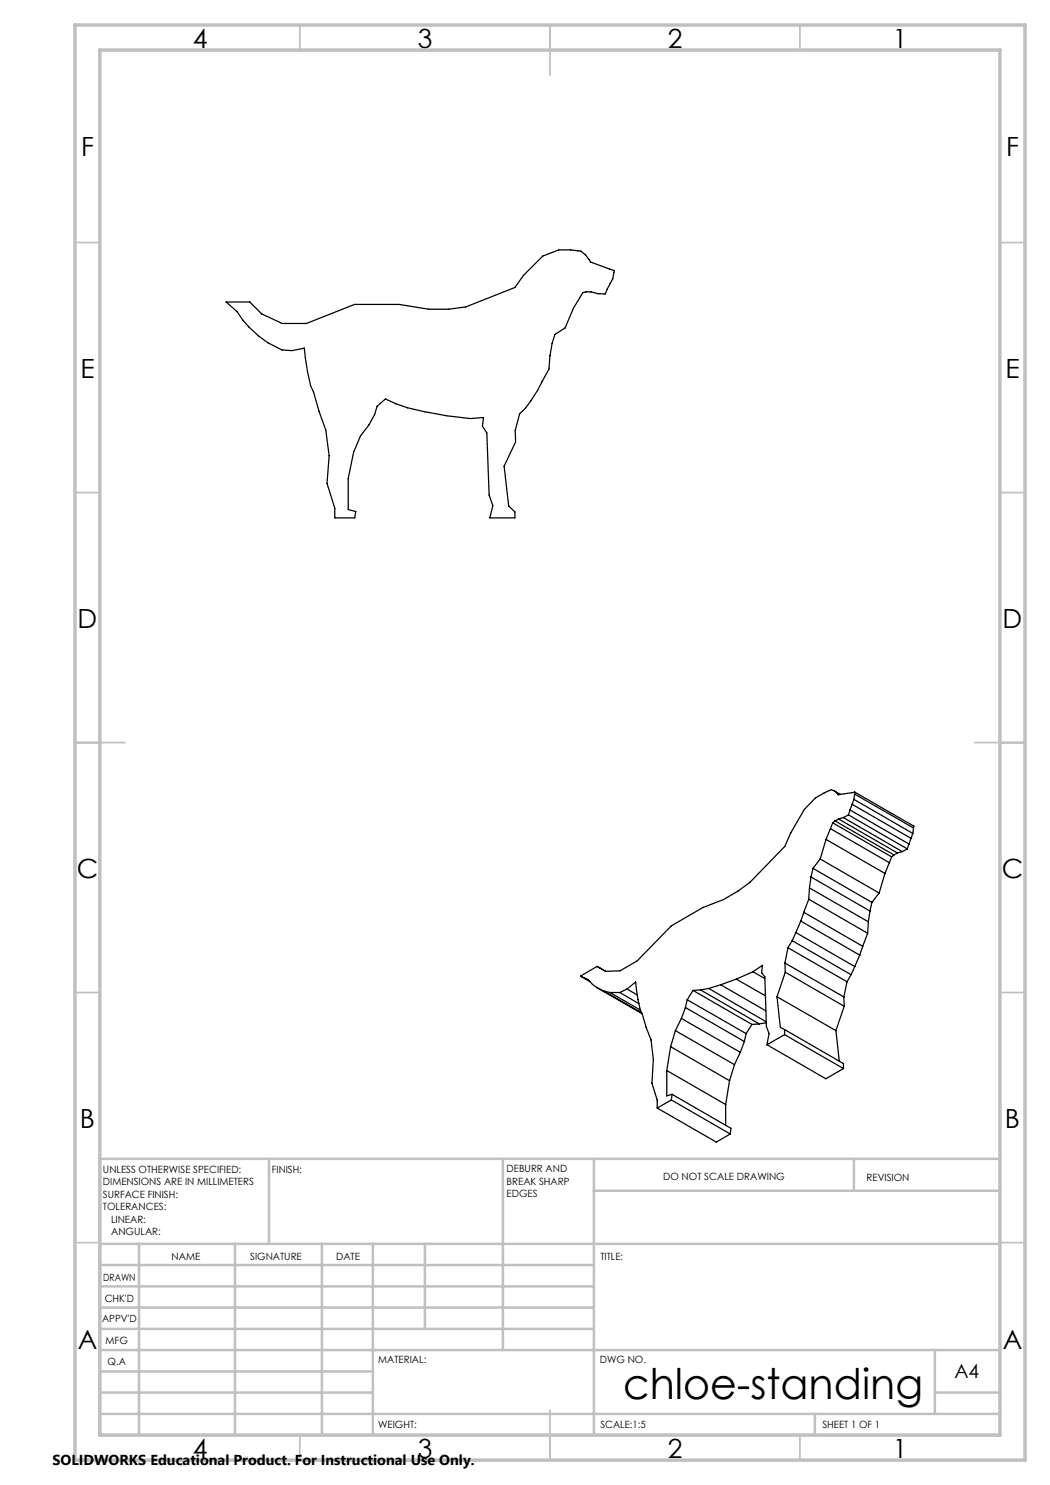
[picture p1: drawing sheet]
<svg xmlns="http://www.w3.org/2000/svg" width="210mm" height="297mm" viewBox="0 0 210 297" stroke-linecap="round" stroke-linejoin="round" font-family="sans-serif">
<g fill="none" stroke="#000" stroke-width=".25">
<path d="M45.2 60.4h4.8l2.4 2.4 4 1.9h4.9l9.6-3.8h8.9l5.9 .9h4.1l3.4-.4 9.8-3.9 1.7-2.4 3.8-3.9 3.2-1.2h2.5l2 .2 .9 .8 1 1.4 4.7 1.7-.2 1.7-1.6 3-1.4-.1-1.4-.3-1.6 .1-1.9 3.1-1.7 4-2 1.3-.6 1.8-.4 2.5-.2 2.6-1.4 2.5a21.7 21.7 0 0 1-4.5 6.5l-.9 3.3 .1 2.3-2.3 4.8 .9 8 1.3 1.2v1.2h-5l.6-2.5-.8-2.1-.4-12.4-.9-1.4 .2-1.7-2.6 .2a62.3 62.3 0 0 1-14.9-3l-2.1-.9-1.7 1.4-.5 1.7-1.1 2.1-1.7 2.2-1.4 3.2-1.1 5.3v6.2l1.6 .4-.3 1.3h-3.9v-2l-1.6-4.9 .4-5.5-.6-5.2-1.4-3.8-1.1-3.7-.6-1.4-.6-2.8-.6-4.7-2.5 .5-2-.1a19.6 19.6 0 0 1-9-7.7zM166.9 158.2l-.6-.3a12.5 12.5 0 0 0-5.4 4l-2.7 4.7-1.2 2.7-7 7.2-2.4 1.7-2.9 1.7-4.1 1.6-6.3 3.7-6.9 7-3.4 2-2.9 .1-1.7-1-3.3 1.9M166.9 158.2l.6 .5M166.9 158.2l1.2 .7M167.5 158.7l.4 .2M170.8 159.9l-.4 1M170.8 159.9l11.8 6.8M170.9 158.8l-.1 1.1M170.9 158.8l11.8 6.8M171 158.4l-3.4 .6-.1-.3M171 158.4l-.1 .4M171 158.4l11.8 6.8-.1 .4"/>
<path d="M161.7 179.8l-.9 2.7M161.7 179.8l11.8 6.9M161.9 177.6l-.2 2.2M161.9 177.6l11.8 6.8M162.2 175.4l-.3 2.2M162.2 175.4l11.8 6.8M162.6 173.7l-.4 1.7M162.6 173.7l11.8 6.8M164 171.8l-1.4 1.9M164 171.8l11.8 6.8M165.2 167.9l-1.2 3.9M165.2 167.9l11.8 6.8"/>
<path d="M166.1 165.7l-.9 2.2M166.1 165.7l11.8 6.8M166.5 164.6l-.4 1.1M166.5 164.6l11.8 6.8M167 164.2l-.5 .4M167 164.2l11.8 6.8M167.7 163.8l-.7 .4M167.7 163.8l11.8 6.8M168.7 163.5l-1 .3M168.7 163.5l11.7 6.8M169.7 163l-1 .5M169.7 163l11.8 6.8"/>
<path d="M170 162l-.3 1M170 162l11.8 6.8M170.4 160.9l-.4 1.1M170.4 160.9l11.8 6.8M175.8 178.6l-1.4 1.9M177 174.7l-1.2 3.9M177.9 172.5l-.9 2.2M178.3 171.4l-.4 1.1M178.8 171l-.5 .4M179.5 170.6l-.7 .4M180.4 170.3l-.9 .3M181.5 169.8l-1.1 .5"/>
<path d="M181.8 168.8l-.3 1M182.2 167.7l-.4 1.1M182.6 166.7l-.4 1M182.7 165.6l-.1 1.1M116.1 195.2l1.6 .7 .8 1 .8 .6M116.1 195.2l1.9 1.1M119.3 197.5l1.3 .7M119.3 197.5l9.1 5.2M120.6 198.2l1.4 .3M120.6 198.2l7.7 4.4M122 198.5h2M122 198.5l6.1 3.5"/>
<path d="M124 198.5l3.8 2.2M125.4 197.8l1.7-1.4 .5 3.5 .5 2.1M125.4 197.8l-1.4 .7M125.4 197.8l2.1 1.2M137.4 200l-.3 1.5M137.4 200l11.8 6.7M138.6 198.1l-1.2 1.9M138.6 198.1l11.8 6.8M140.1 198l-1.5 .1M140.1 198l11.8 6.8M141.7 197.7l-1.6 .3M141.7 197.7l11.5 6.7"/>
<path d="M144.1 197l-2.4 .7M144.1 197l9.1 5.2M147.2 195.8l-3.1 1.2M147.2 195.8l5.9 3.4M150.6 194.3l1.9-1.2-.2 1.5 .7 .7 .3 10 .5 1.4-.4 2.2M150.6 194.3l-3.4 1.5M150.6 194.3l2.4 1.4M155.4 199.4l.7 6.1 .8 .4M155.4 199.4l11.8 6.7M157 192.6l.1 1.8M157 192.6l11.8 6.8M157.1 194.4l-1.7 5"/>
<path d="M157.1 194.4l11.7 6.9M157.6 189.5l-.6 3.1M157.6 189.5l11.8 6.9M158.4 188.1l-.8 1.4M158.4 188.1l11.8 6.8M159.2 186.5l-.8 1.6M159.2 186.5l11.8 6.8M160.2 184.2l-1 2.3M160.2 184.2l11.7 6.8M160.8 182.5l-.6 1.7M160.8 182.5l11.7 6.8M168.8 199.4v1.9"/>
<path d="M169.4 196.4l-.6 3M170.2 194.9l-.8 1.5M171 193.3l-.8 1.6M171.9 191l-.9 2.3M172.5 189.3l-.6 1.7M173.5 186.7l-1 2.6M173.7 184.4l-.2 2.3M174 182.2l-.3 2.2M174.4 180.5l-.4 1.7M128.1 202l2.1 6 .5 3.9-.3 4.7 1 3.4v1.6M133.3 214.1v5.1l1.1-.3M133.3 214.1l11.8 6.8"/>
<path d="M134.1 209.3l-.8 4.8M134.1 209.3l11.8 6.8M134.3 220l-2.9 1.6M134.3 220l11.7 6.8M134.4 218.9l-.1 1.1M134.4 218.9l11.8 6.8-.2 1.1M135.1 206.1l-1 3.2M135.1 206.1l11.8 6.8M136.3 203.7l-1.2 2.4M136.3 203.7l11.8 6.8M137.1 201.5l-.8 2.2M137.1 201.5l11.8 6.8"/>
<path d="M145.9 216.1l-.8 4.8M146.9 212.9l-1 3.2M148.1 210.5l-1.2 2.4M148.9 208.3l-.8 2.2M149.2 206.7l-.3 1.6M150.4 204.9l-1.2 1.8M151.9 204.8l-1.5 .1M153.3 204.5l-1.4 .3M153.4 208.9l11.8 6.9 3.5-2.1M156.9 205.9v1M156.9 206.9l-3.5 2M156.9 206.9l11.8 6.8"/>
<path d="M156.9 205.9l11.8 6.8v1M167.2 206.1l.7 6.1M168.8 201.3l-1.6 4.8M131.4 221.6l11.9 6.8 2.7-1.6M145.1 220.9v4.1"/>
</g>
<g fill="none" stroke="#c0c0c0" stroke-width=".35">
<path d="M60 5v5M110 5v10M160 5v5M15 48.5h5M200 48.5h5M15 98.5h5M200 98.5h5M15 148.5h10M195 148.5h10M15 198.5h5M200 198.5h5M15 248.5h5"/>
<path d="M200 248.5h5M60 287v5M110 282v10M160 287v5"/>
</g>
<g fill="none" stroke="#c0c0c0" stroke-width=".5">
<path d="M53.8 231.8v17M100.6 231.8v38.2M118.8 231.8v55.2M118.8 238.2h81.2M170.8 231.8v6.4M200 231.8h-180v55.2M20 248.8h180M20 257.3h98.8M20 253h98.8M27.8 248.8v38.2M47 248.8v38.2M64.4 248.8v38.2"/>
<path d="M74.6 248.8v38.2M85 248.8v17M20 265.8h98.8M20 261.5h98.8M20 278.5h54.6M20 274.3h54.6M20 270h180M187 278.5h13M187 270v12.8M20 282.8h180M163 282.8v4.2"/>
</g>
<path d="M15 5h190v287h-190zM20 10h180v277h-180z" fill="none" stroke="#c0c0c0" stroke-width=".7"/>
<text font-size="8.5" x="124.6" y="279.7">chloe-standing</text>
<g font-size="5.3">
<text x="38.5" y="9.5">4</text>
<text x="83.5" y="9.5">3</text>
<text x="133.5" y="9.5">2</text>
<text x="178.5" y="9.5">1</text>
<text x="16.2" y="31.3">F</text>
<text x="201.2" y="31.3">F</text>
<text x="16.1" y="75.5">E</text>
<text x="201.1" y="75.5">E</text>
<text x="15.5" y="125.5">D</text>
<text x="200.5" y="125.5">D</text>
<text x="15.4" y="175.5">C</text>
<text x="200.4" y="175.5">C</text>
<text x="16" y="225.5">B</text>
<text x="201" y="225.5">B</text>
<text x="15.5" y="269.8">A</text>
<text x="200.5" y="269.8">A</text>
<text x="38.5" y="291.5">4</text>
<text x="83.5" y="291.5">3</text>
<text x="133.5" y="291.5">2</text>
<text x="178.5" y="291.5">1</text>
</g>
<text font-size="3.9" x="190.9" y="275.5">A4</text>
<text font-size="2.9" x="10.5" y="292.9">SOLIDWORKS Educational Product. For Instructional Use Only.</text>
<g font-size="2">
<text x="20.6" y="234.6">UNLESS OTHERWISE SPECIFIED:</text>
<text x="20.6" y="237.1">DIMENSIONS ARE IN MILLIMETERS</text>
<text x="20.6" y="239.6">SURFACE FINISH:</text>
<text x="54.4" y="234.6">FINISH:</text>
<text x="101.3" y="234.5">DEBURR AND</text>
<text x="101.3" y="237">BREAK SHARP</text>
<text x="101.3" y="239.5">EDGES</text>
<text x="132.6" y="236">DO NOT SCALE DRAWING</text>
<text x="173.3" y="236.2">REVISION</text>
<text x="20.6" y="242.1">TOLERANCES:</text>
<text x="22.2" y="244.6">LINEAR:</text>
<text x="22.2" y="247.1">ANGULAR:</text>
<text x="34.3" y="252">NAME</text>
<text x="50" y="251.9">SIGNATURE</text>
<text x="67.2" y="251.9">DATE</text>
<text x="120.1" y="251.9">TITLE:</text>
<text x="20.6" y="256.1">DRAWN</text>
<text x="20.9" y="260.3">CHK'D</text>
<text x="20.4" y="264.4">APPV'D</text>
<text x="21.1" y="268.8">MFG</text>
<text x="21.5" y="273">Q.A</text>
<text x="75.6" y="272.5">MATERIAL:</text>
<text x="120" y="272.5">DWG NO.</text>
<text x="75.6" y="285.5">WEIGHT:</text>
<text x="120.1" y="285.6">SCALE:1:5</text>
<text x="164.5" y="285.6">SHEET 1 OF 1</text>
</g>
</svg>
